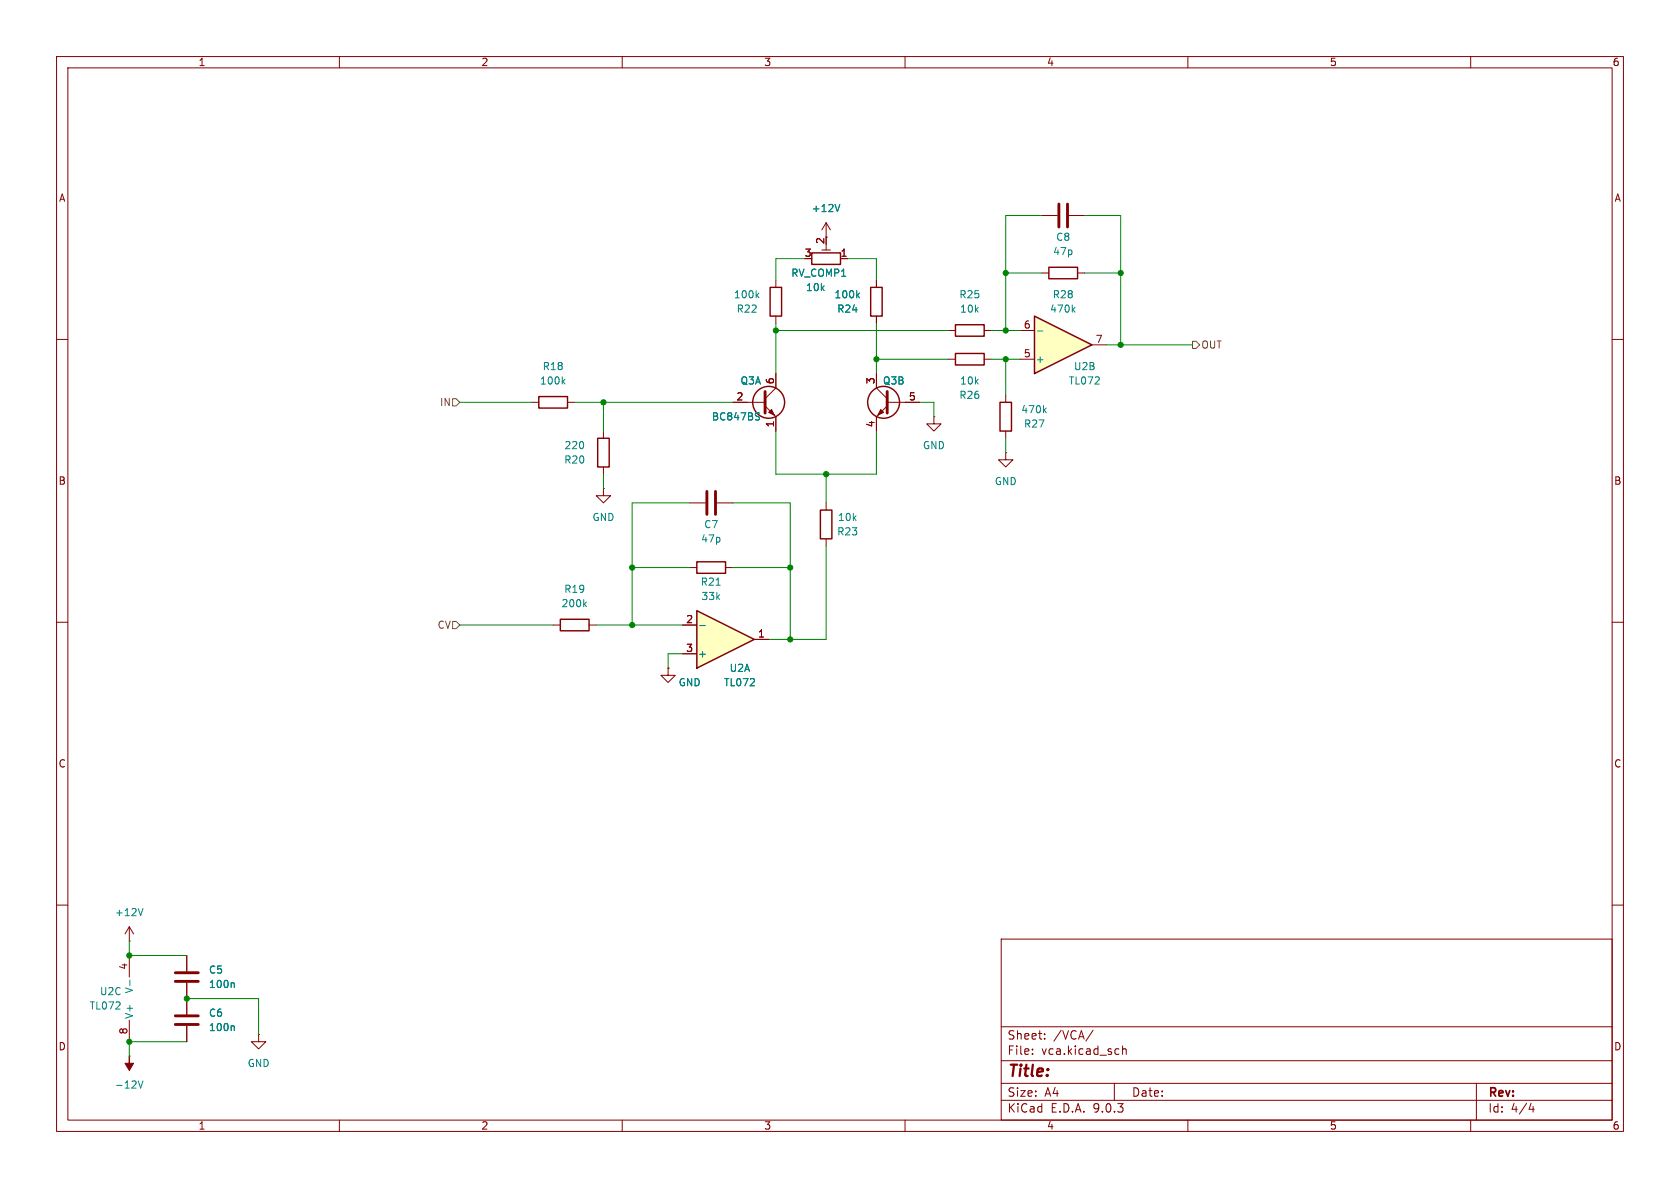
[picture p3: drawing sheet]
<svg xmlns="http://www.w3.org/2000/svg" width="297mm" height="210mm" viewBox="0 0 297 210" stroke-linecap="round" stroke-linejoin="round" font-family="sans-serif">
<g fill="none" stroke="#840000" stroke-width=".18">
<path d="M10 10h277v190h-277zM12 12h273v186h-273zM60 10v2M110 10v2M160 10v2M210 10v2M260 10v2M10 60h2M94 71.1h1.2M100.3 71.1h1.3M129.5 71.1h5.8M135.3 71.8l1.9 1.9v2.5"/>
<path d="M137.2 66v2.6l-1.9 1.9M177.8 69.9v1.2M177.8 76.2v1.3M285 60h2M10 110h2M285 110h2M10 160h2M177 166h108v32h-108zM285 160h2M60 198v2M110 198v2M160 198v2"/>
<path d="M177 194.5h108M177 191.5h108M177 187.5h108M177 181.5h108M182.5 186.3v.1M182.5 185.5v.1M184.7 183.6v.1M184.7 182.8v.1M193.2 182.1l-1.2 2M197 191.5v3M197.7 185.4l.1 .1M197.8 186.3l-.1 .1"/>
<path d="M198.5 184.9v1.5M198.5 185.5l.2-.1 .3 .1 .1 .9M210 198v2M260 198v2M261 191.5v6.5M270.7 195l-.4 1.1h.9M271 195.6v1"/>
</g>
<path d="M135.3 69.2v3.8" fill="none" stroke="#840000" stroke-width=".51"/>
<g fill="none" stroke="#840000" stroke-width=".25">
<path d="M95.2 70.1h5.1v2h-5.1zM176.8 71.1h2v5.1h-2z"/>
<circle cx="135.9" cy="71.1" r="2.82"/>
</g>
<path d="M135.9 72.9l.5-.5 .5 1z" fill="#840000" stroke="#840000" stroke-width=".18"/>
<path d="M99.5 67.4l.4 .5M99.9 67l-.5 .5M184.6 72.5l.4 .5M185 72.1l-.5 .5" fill="none" stroke="#008484" stroke-width=".18"/>
<path d="M182.9 55.9l10.1 5.1-10.1 5z" fill="#ffffc2"/>
<g fill="none" stroke="#840000" stroke-width=".25">
<path d="M136.1 50.8h2.1v5.1h-2.1zM143.5 44.7h5.1v2h-5.1zM153.9 50.8h2.1v5.1h-2.1zM168.9 57.4h5.1v2h-5.1zM182.9 55.9l10.1 5.1-10.1 5zM185.4 47.2h5.1v2.1h-5.1zM105.7 77.5h2v5.1h-2zM168.9 62.5h5.1v2h-5.1zM145 90.2h2.1v5.1h-2.1zM99.1 109.5h5v2h-5z"/>
<circle cx="156.2" cy="71.1" r="2.82"/>
</g>
<g fill="none" stroke="#840000" stroke-width=".18">
<path d="M146 39.4v2.5M146 39.4l-.7 1.2M146 39.4l.8 1.2M184.1 38.1h2.8M189 38.1h2.8M137.2 49.5v1.3M137.2 55.9v1.3M145.3 44.2h1.5M146 43.2v1M148.6 45.7h1.3M154.9 49.5v1.3M154.9 55.9v1.3"/>
<path d="M167.6 58.4h1.3M174 58.4h1.3M180.3 58.4h2.6M184.1 48.3h1.3M190.5 48.3h1.3M106.7 76.2v1.3M154.9 66v2.6l1.9 1.9M156.8 71.1h5.8M156.8 71.8l-1.9 1.9v2.5M165.1 73.7v1.2h1.3l-1.3 1.3-1.3-1.3h1.3M165.1 73.7h.1M167.6 63.5h1.3"/>
<path d="M174 63.5h1.3M180.3 63.5h2.6M193 61h2.6M106.7 86.4v1.2h1.2l-1.2 1.3-1.3-1.3h1.3M106.7 86.4h.1M106.7 82.6v1.2M121.9 88.9h2.8M126.7 88.9h2.8M146 88.9v1.3M146 95.3v1.2M97.8 110.5h1.3M104.1 110.5h1.3"/>
<path d="M22.9 166.4h.1M22.9 163.8l-.8 1.3M22.9 163.8l.7 1.3M22.9 163.8v2.6M22.9 168.9v3.8M22.9 180.3v3.9"/>
</g>
<g fill="none" stroke="#008484" stroke-width=".18">
<path d="M148.5 36.1l-.5 1.3M133.8 52.2l.4 .4M134.2 51.8l-.5 .5M151.6 52.2l.3 .4M151.9 51.8l-.4 .5M183.4 58.5h1M189.7 54.7l.3 .5M190 54.3l-.4 .5M133.8 73h.5M134 73.6l.3 .3-.3 .3M103.3 106.8l.4 .5M103.7 106.4l-.5 .5"/>
<path d="M23 173.2v1M25.3 160.6l-.4 1.3"/>
</g>
<path d="M187.2 36.1v4M188.7 36.1v4M156.8 69.2v3.8M125 86.9v4M126.5 86.9v4" fill="none" stroke="#840000" stroke-width=".51"/>
<path d="M155.7 72.4l.5 .5-1 .5z" fill="#840000" stroke="#840000" stroke-width=".18"/>
<path d="M123.2 108l10.1 5-10.1 5.1z" fill="#ffffc2"/>
<path d="M123.2 99.3h5.1v2h-5.1zM123.2 108l10.1 5-10.1 5.1z" fill="none" stroke="#840000" stroke-width=".25"/>
<g fill="none" stroke="#840000" stroke-width=".18">
<path d="M148.6 45.7h1.3M154.9 49.5v1.3M154.9 55.9v1.3M129.5 71.1h2.6M137.2 66v2.6M137.2 73.7v2.5M154.9 66v2.6M154.9 73.7v2.5M160 71.1h2.6M177.8 80v1.3h1.3l-1.3 1.3-1.3-1.3h1.3M177.8 80h.1M118.1 118.1v1.3h1.3l-1.3 1.3-1.3-1.3h1.3"/>
<path d="M118.1 118.1h.1M120.6 115.6h2.6M120.6 110.5h2.6M121.9 100.3h1.3M128.3 100.3h1.2M133.3 113h2.6M33 168.9v2.8M33 173.7v5.6M22.9 186.7h.1M33 181.4v2.8M45.7 182.9v1.3h1.3l-1.3 1.2-1.3-1.2h1.3M45.7 182.9h.1"/>
</g>
<path d="M148.5 36.1l-.5 1.3M151.6 52.2l.3 .4M151.9 51.8l-.4 .5M133.8 73h.5M134 73.6l.3 .3-.3 .3M123.7 110.6h1M126.6 103.4h.7M41.2 173.7l.2 .2v.7M24.4 191.1l.5 1.2 .4-1.2M41.2 181.3l.2 .2v.7" fill="none" stroke="#008484" stroke-width=".18"/>
<path d="M31 172h4.1M31 173.5h4.1M31 179.6h4.1M31 181.1h4.1" fill="none" stroke="#840000" stroke-width=".51"/>
<path d="M22.9 186.7v1.3h.7l-.7 1.2-.8-1.2h.8z" fill="#840000" stroke="#840000" stroke-width=".18"/>
<path d="M80 70.5h.6l.7 .6-.7 .7h-.6zM210.8 60.3h.7l.6 .7-.6 .6h-.7zM80 109.9h.6l.7 .6-.7 .6h-.6z" fill="none" stroke="#848400" stroke-width=".18"/>
<g fill="none" stroke="#008400" stroke-width=".18">
<path d="M184.1 38.1h-6.3v20.3M191.8 38.1h6.3v22.9M137.2 58.4h30.4M137.2 57.2v8.8M142.2 45.7h-5v3.8M149.9 45.7h5v3.8M154.9 57.2v8.8M175.3 58.4h5M177.8 48.3h6.3M191.8 48.3h6.3M81.3 71.1h12.7M101.6 71.1h27.9"/>
<path d="M106.7 71.1v5.1M137.2 76.2v7.6h17.7v-7.6M154.9 63.5h12.7M162.6 71.1h2.5v2.6M175.3 63.5h5M177.8 63.5v6.4M177.8 77.5v2.5M195.6 61h15.2M106.7 83.8v2.6M121.9 88.9h-10.1v21.6M129.5 88.9h10.2v24.1M146 96.5v16.5h-10.1"/>
<path d="M146 83.8v5.1M81.3 110.5h16.5M105.4 110.5h15.2M111.8 100.3h10.1M120.6 115.6h-2.5v2.5M129.5 100.3h10.2M22.9 166.4v2.5h10.1M33 176.5h12.7v6.4M33 184.2h-10.1v2.5"/>
</g>
<g fill="#008400" stroke="#008400" stroke-width=".18">
<circle cx="198.1" cy="48.3" r=".46"/>
<circle cx="177.8" cy="63.5" r=".46"/>
<circle cx="177.8" cy="58.4" r=".46"/>
<circle cx="198.1" cy="61" r=".46"/>
<circle cx="177.8" cy="48.3" r=".46"/>
<circle cx="146" cy="83.8" r=".46"/>
<circle cx="111.8" cy="110.5" r=".46"/>
<circle cx="22.9" cy="168.9" r=".46"/>
<circle cx="22.9" cy="184.2" r=".46"/>
<circle cx="106.7" cy="71.1" r=".46"/>
<circle cx="111.8" cy="100.3" r=".46"/>
<circle cx="139.7" cy="100.3" r=".46"/>
<circle cx="139.7" cy="113" r=".46"/>
<circle cx="33" cy="176.5" r=".46"/>
<circle cx="137.2" cy="58.4" r=".46"/>
<circle cx="154.9" cy="63.5" r=".46"/>
</g>
<text font-size="2.8" fill="#840000" x="178" y="190.9">Title:</text>
<g font-size="2.1" fill="#840000">
<text x="178" y="184">Sheet:</text>
<text x="186.2" y="184">/VCA/</text>
<text x="178" y="186.7">File:</text>
<text x="184.1" y="186.7">vca.kicad_sch</text>
<text x="178" y="196.9">KiCad</text>
<text x="178" y="194.1">Size:</text>
<text x="184.7" y="194.1">A4</text>
<text x="185.7" y="196.9">E.D.A.</text>
<text x="193.3" y="196.9">9.0.3</text>
<text x="200" y="194.1">Date:</text>
<text x="263" y="194.3">Rev:</text>
<text x="263" y="196.9">Id:</text>
<text x="267.1" y="196.9">4/4</text>
</g>
<g font-size="1.8" fill="#840000">
<text x="35" y="11.9">1</text>
<text x="85" y="11.9">2</text>
<text x="135" y="11.9">3</text>
<text x="185" y="11.9">4</text>
<text x="235" y="11.9">5</text>
<text x="285" y="11.9">6</text>
<text x="10.3" y="35.9">A</text>
<text x="285.3" y="35.9">A</text>
<text x="142.2" y="45.5">3</text>
<text x="145.8" y="43.3" transform="rotate(-90 145.8 43.3)">2</text>
<text x="148.5" y="45.5">1</text>
<text x="180.9" y="58.2">6</text>
<text x="180.9" y="63.2">5</text>
<text x="193.6" y="60.7">7</text>
<text x="130.1" y="70.9">2</text>
<text x="136.9" y="68" transform="rotate(-90 136.9 68)">6</text>
<text x="154.7" y="68" transform="rotate(-90 154.7 68)">3</text>
<text x="160.6" y="70.9">5</text>
<text x="136.9" y="75.6" transform="rotate(-90 136.9 75.6)">1</text>
<text x="154.7" y="75.6" transform="rotate(-90 154.7 75.6)">4</text>
<text x="10.3" y="85.9">B</text>
<text x="285.3" y="85.9">B</text>
<text x="121.2" y="110.2">2</text>
<text x="133.9" y="112.8">1</text>
<text x="121.2" y="115.3">3</text>
<text x="10.3" y="135.9">C</text>
<text x="285.3" y="135.9">C</text>
<text x="22.6" y="171.5" transform="rotate(-90 22.6 171.5)">4</text>
<text x="10.3" y="185.9">D</text>
<text x="22.6" y="183" transform="rotate(-90 22.6 183)">8</text>
<text x="285.3" y="185.9">D</text>
<text x="35" y="199.9">1</text>
<text x="85" y="199.9">2</text>
<text x="135" y="199.9">3</text>
<text x="185" y="199.9">4</text>
<text x="235" y="199.9">5</text>
<text x="285" y="199.9">6</text>
</g>
<g font-size="1.8" fill="#008484">
<text x="143.4" y="37.7">+12V</text>
<text x="186.1" y="45.3">47p</text>
<text x="186.6" y="42.8">C8</text>
<text x="129.7" y="52.9">100k</text>
<text x="139.8" y="49.1">RV_COMP1</text>
<text x="142.4" y="51.7">10k</text>
<text x="147.4" y="52.9">100k</text>
<text x="169.5" y="52.9">R25</text>
<text x="186" y="52.9">R28</text>
<text x="130.1" y="55.5">R22</text>
<text x="147.9" y="55.5">R24</text>
<text x="169.6" y="55.5">10k</text>
<text x="185.5" y="55.5">470k</text>
<text x="95.8" y="65.6">R18</text>
<text x="183" y="64.4">+</text>
<text x="189.8" y="65.6">U2B</text>
<text x="95.4" y="68.2">100k</text>
<text x="130.8" y="68.2">Q3A</text>
<text x="156" y="68.2">Q3B</text>
<text x="169.5" y="70.7">R26</text>
<text x="169.6" y="68.2">10k</text>
<text x="188.9" y="68.2">TL072</text>
<text x="125.8" y="74.5">BC847BS</text>
<text x="180.5" y="73.3">470k</text>
<text x="180.9" y="75.8">R27</text>
<text x="99.7" y="82.1">R20</text>
<text x="99.7" y="79.6">220</text>
<text x="163.1" y="79.6">GND</text>
<text x="175.8" y="86">GND</text>
<text x="104.6" y="92.3">GND</text>
<text x="124.4" y="93.6">C7</text>
<text x="147.9" y="94.8">R23</text>
<text x="148" y="92.3">10k</text>
<text x="123.8" y="96.1">47p</text>
<text x="99.2" y="107.5">200k</text>
<text x="99.7" y="105">R19</text>
<text x="123.8" y="103.7">R21</text>
<text x="123.9" y="106.3">33k</text>
<text x="123.3" y="116.4">+</text>
<text x="128.9" y="119">U2A</text>
<text x="119.9" y="121.5">GND</text>
<text x="127.9" y="121.5">TL072</text>
<text x="20.2" y="162.2">+12V</text>
<text x="36.8" y="172.3">C5</text>
<text x="15.8" y="178.7">TL072</text>
<text x="17.6" y="176.1">U2C</text>
<text x="23.7" y="175.7" transform="rotate(-90 23.7 175.7)">V-</text>
<text x="36.8" y="174.9">100n</text>
<text x="36.8" y="179.9">C6</text>
<text x="23.7" y="180.2" transform="rotate(-90 23.7 180.2)">V+</text>
<text x="36.8" y="182.5">100n</text>
<text x="43.7" y="188.8">GND</text>
<text x="20.2" y="192.6">-12V</text>
</g>
<g font-size="1.8" fill="#848400">
<text x="212.3" y="61.8">OUT</text>
<text x="77.7" y="72">IN</text>
<text x="77.3" y="111.4">CV</text>
</g>
</svg>
